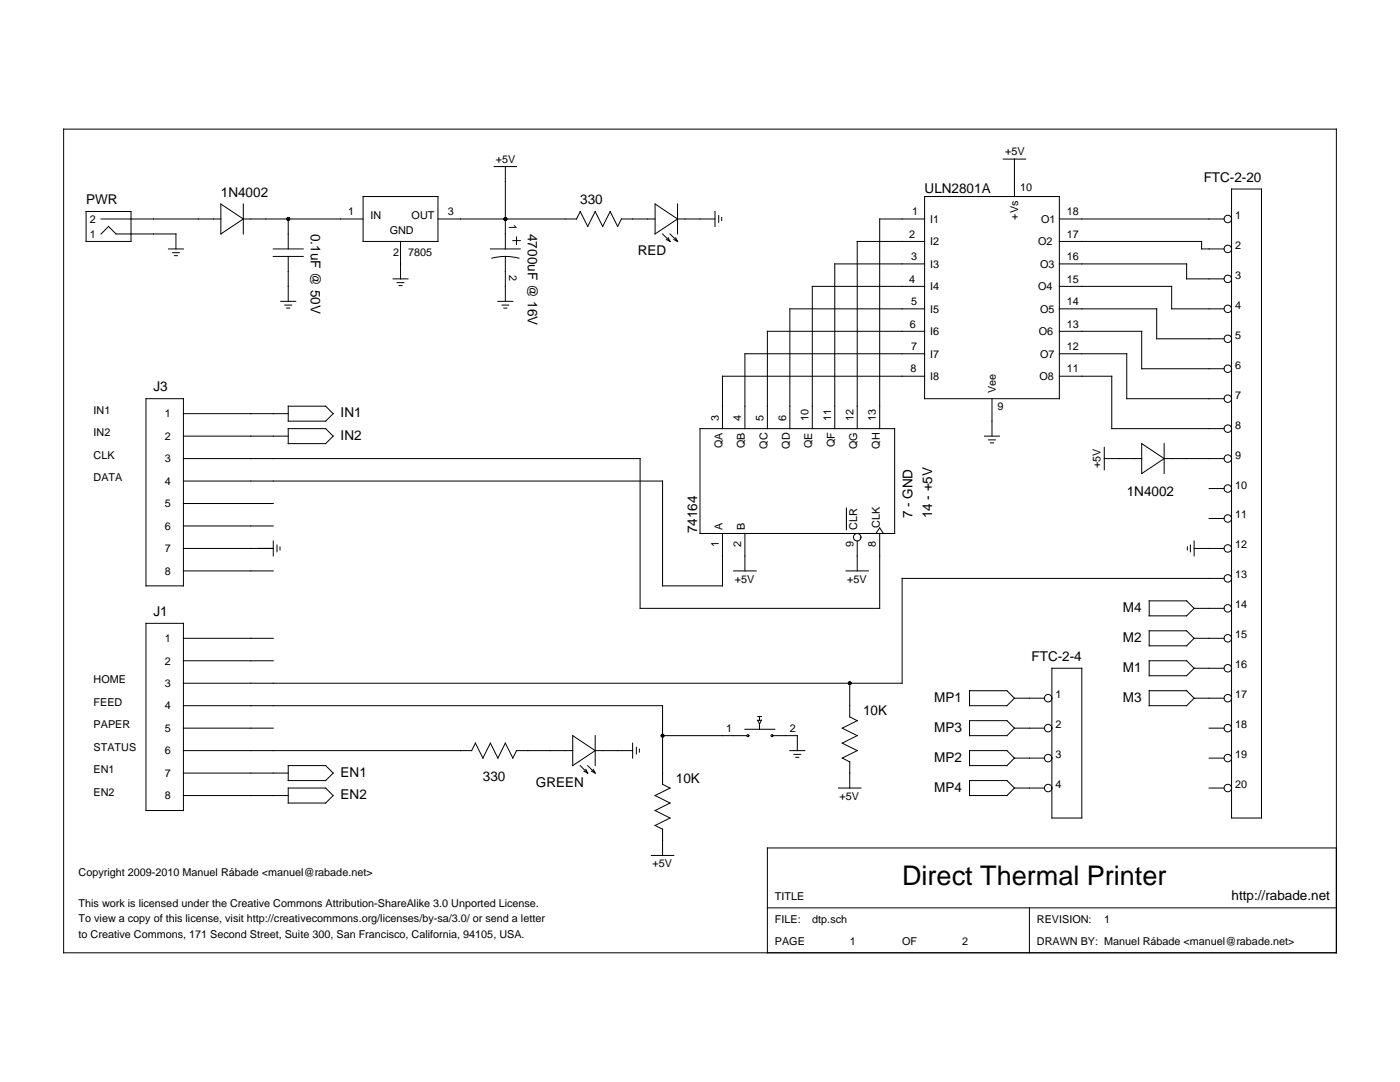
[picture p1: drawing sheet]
<svg xmlns="http://www.w3.org/2000/svg" width="279mm" height="216mm" viewBox="0 0 279 216" stroke-linecap="round" stroke-linejoin="round" font-family="sans-serif">
<g fill="none" stroke="#000" stroke-width=".2">
<path d="M12.7 25.8h254v164.3h-254zM72.5 39.2h14.9v9h-14.9zM98.6 33.2h4.5M100.9 33.2v16.5M184.5 39.2h26.9v40.4h-26.9zM200.2 31.7h4.5M202.5 31.7v7.5M245.8 37.7h6v125.5h-6zM17.2 42.2h8.9v6h-8.9zM20.2 43.7h23.9M20.2 46.7l1.5-1.5 1.5 1.5h11.9v3M33.6 49.7h3"/>
<path d="M34.4 50.4h1.4M34.8 51h.6M44.1 40.7l4.5 3-4.5 3zM48.6 43.7h23.9M48.6 40.7v6M54.5 49.7h6M54.5 51.2h6M57.5 43.7v6M57.5 51.2v8.9M78.4 55.6h3M79.3 56.4h1.3M79.6 57h.6"/>
<path d="M79.9 48.2v7.4M87.4 43.7h27.7l.7-1.5 1.5 3 1.5-3 1.5 3 1.5-3 1.5 3 .7-1.5h6.7M97.9 49.7h5.9M98.1 51.5a10.5 10.5 0 0 1 5.5 0M100.9 51.2v8.9M102.3 48h1.5M103.1 47.3v1.5M130.7 40.7l4.5 3-4.5 3zM132.2 46.7l1.5 1.5M133 47.8l.7 .4M133.4 47.4l.3 .8M133.7 46.7l1.5 1.5"/>
<path d="M134.5 47.8l.7 .4M134.8 47.4l.4 .8M135.2 43.7h7.5M135.2 40.7v6M142.7 42.2v3M143.4 43v1.4M144 43.4v.6M184.5 48.2h-13.4v37.3M184.5 43.7h-8.9v41.8M184.5 52.7h-17.9v32.8M184.5 57.1h-22.4v28.4M211.4 48.2h28.4v1.5h4.5"/>
<path d="M211.4 43.7h32.9M211.4 52.7h25.4v2.9h7.5M211.4 57.1h22.4v4.5h10.5M29.1 79.6h7.5v37.3h-7.5zM56 60.1h3M56.9 60.9h1.3M57.2 61.5h.6M99.4 60.1h2.9M100.2 60.9h1.3M100.6 61.5h.6M184.5 66.1h-31.4v19.4M184.5 61.6h-26.9v23.9"/>
<path d="M184.5 70.6h-35.8v14.9M184.5 75.1h-40.3v10.4M198 79.6v7.4M211.4 61.6h19.4v6h13.5M211.4 66.1h16.5v7.5h16.4M211.4 70.6h13.5v9h19.4M211.4 75.1h10.5v10.4h22.4M36.6 96h95.6v20.9h12v-10.5M36.6 91.5h91.1v29.9h47.9v-15M36.6 87h20.9M36.6 82.5h20.9M57.5 81h7.5l1.5 1.5-1.5 1.5h-7.5z"/>
<path d="M57.5 85.5h7.5l1.5 1.5-1.5 1.5h-7.5zM139.7 85.5h38.8v20.9h-38.8zM196.5 87h3M197.3 87.8h1.3M197.7 88.4h.6M220.4 91.5h7.5M220.4 89.3v4.4M227.9 88.5l4.4 3-4.4 3zM232.3 91.5h12M232.3 88.5v6M241.3 97.5h3M36.6 109.4h17.9"/>
<path d="M36.6 105h17.9M36.6 113.9h17.9M36.6 100.5h17.9M54.5 107.9v3M55.3 108.8v1.3M55.9 109.1v.6M146.4 113.9h4.5M148.7 106.4v7.5M168.8 113.9h4.5M171.1 107.9v6M174.8 106.4l.8-1.1 .7 1.1M229.3 119.9h7.5l1.5 1.5-1.5 1.5h-7.5z"/>
<path d="M237 109.1v.6M237.6 108.8v1.3M238.3 109.4h6M238.3 107.9v3M241.3 103.5h3M244.3 115.4h-64.3v20.9h-143.4M29.1 124.4h7.5v37.3h-7.5zM36.6 131.8h17.9M36.6 127.4h17.9M169.6 136.3v6.8l1.5 .7-3 1.5 3 1.5-3 1.5 3 1.5-3 1.5 1.5 .7M193.5 137.8h7.5l1.5 1.5-1.5 1.5h-7.5zM202.5 139.3h5.9"/>
<path d="M209.9 133.3h6v29.9h-6zM229.3 137.8h7.5l1.5 1.5-1.5 1.5h-7.5zM229.3 131.8h7.5l1.5 1.5-1.5 1.5h-7.5zM229.3 125.9h7.5l1.5 1.5-1.5 1.5h-7.5zM238.3 127.4h6M238.3 121.4h6M238.3 133.3h6M238.3 139.3h6M36.6 149.8h57.5l.8-1.5 1.5 3 1.5-3 1.5 3 1.5-3 1.4 3 .8-1.5h11.2M36.6 140.8h95.6v15.7l1.5 .7-3 1.5 3 1.5-3 1.5 3 1.5-3 1.5 1.5 .8v5.2M36.6 158.7h20.9M36.6 145.3h17.9"/>
<path d="M36.6 154.3h20.9M57.5 152.8h7.5l1.5 1.5-1.5 1.5h-7.5zM57.5 157.2h7.5l1.5 1.5-1.5 1.5h-7.5zM114.3 146.8l4.5 3-4.5 3zM115.8 152.8l1.5 1.5M116.5 153.9l.8 .4M116.9 153.5l.4 .8M117.3 152.8l1.5 1.5M118 153.9l.8 .4M118.4 153.5l.4 .8M118.8 149.8h7.5M118.8 146.8v6"/>
<path d="M126.3 148.3v3M127 149.1v1.4M127.6 149.5v.6M132.2 146.8h16.8M148.7 145.5h5.9M151.2 143h.8M151.2 143.7h.8l-.4 .8zM151.6 143v.7M151.6 144.5v1M154.3 146.8h4.8v3M157.6 149.8h3M158.5 150.5h1.3"/>
<path d="M158.8 151.1h.6M167.3 157.2h4.5M169.6 152v5.2M193.5 149.8h7.5l1.5 1.5-1.5 1.5h-7.5zM193.5 143.8h7.5l1.5 1.5-1.5 1.5h-7.5zM193.5 155.8h7.5l1.5 1.4-1.5 1.5h-7.5zM202.5 157.2h5.9M202.5 145.3h5.9M202.5 151.3h5.9M241.3 157.2h3M241.3 145.3h3M241.3 151.3h3"/>
<path d="M130 170.7h4.5M266.7 169.2h-113.6v20.9M153.1 181.2h113.6M205.4 181.2v8.9"/>
<circle cx="245" cy="55.6" r=".75"/>
<circle cx="245" cy="43.7" r=".75"/>
<circle cx="245" cy="49.7" r=".75"/>
<circle cx="245" cy="67.6" r=".75"/>
<circle cx="245" cy="61.6" r=".75"/>
<circle cx="245" cy="79.6" r=".75"/>
<circle cx="245" cy="73.6" r=".75"/>
<circle cx="245" cy="97.5" r=".75"/>
<circle cx="245" cy="91.5" r=".75"/>
<circle cx="245" cy="85.5" r=".75"/>
<circle cx="171.1" cy="107.2" r=".75"/>
<circle cx="245" cy="109.4" r=".75"/>
<circle cx="245" cy="103.5" r=".75"/>
<circle cx="245" cy="115.4" r=".75"/>
<circle cx="209.2" cy="139.3" r=".75"/>
<circle cx="245" cy="139.3" r=".75"/>
<circle cx="245" cy="127.4" r=".75"/>
<circle cx="245" cy="133.3" r=".75"/>
<circle cx="245" cy="121.4" r=".75"/>
<circle cx="149.2" cy="146.8" r=".21"/>
<circle cx="154.1" cy="146.8" r=".21"/>
<circle cx="209.2" cy="157.2" r=".75"/>
<circle cx="209.2" cy="151.3" r=".75"/>
<circle cx="209.2" cy="145.3" r=".75"/>
<circle cx="245" cy="157.2" r=".75"/>
<circle cx="245" cy="151.3" r=".75"/>
<circle cx="245" cy="145.3" r=".75"/>
</g>
<g fill="#000">
<circle cx="57.5" cy="43.7" r=".37"/>
<circle cx="100.9" cy="43.7" r=".37"/>
<circle cx="169.6" cy="136.3" r=".37"/>
<circle cx="132.2" cy="146.8" r=".37"/>
</g>
<path d="M168.9 101.4v4.3" fill="none" stroke="#000" stroke-width=".22"/>
<text font-size="5.4" x="180" y="176.7">Direct Thermal Printer</text>
<g font-size="2.7">
<text x="17.2" y="40.7">PWR</text>
<text x="44.1" y="39.2">1N4002</text>
<text x="115.8" y="40.7">330</text>
<text x="184.5" y="38.5">ULN2801A</text>
<text x="240.2" y="36.2">FTC-2-20</text>
<text x="62" y="46.7" transform="rotate(90 62 46.7)">0.1uF @ 50V</text>
<text x="105.3" y="46.7" transform="rotate(90 105.3 46.7)">4700uF @ 16V</text>
<text x="127.3" y="50.9">RED</text>
<text x="30.6" y="78.1">J3</text>
<text x="68" y="83.2">IN1</text>
<text x="68" y="87.7">IN2</text>
<text x="224.9" y="99">1N4002</text>
<text x="139.1" y="106.4" transform="rotate(-90 139.1 106.4)">74164</text>
<text x="182.1" y="103.5" transform="rotate(-90 182.1 103.5)">7 - GND</text>
<text x="186" y="103.5" transform="rotate(-90 186 103.5)">14 - +5V</text>
<text x="30.6" y="122.9">J1</text>
<text x="224.1" y="122.1">M4</text>
<text x="205.9" y="131.8">FTC-2-4</text>
<text x="224.1" y="128.1">M2</text>
<text x="224.1" y="134">M1</text>
<text x="172.3" y="142.8">10K</text>
<text x="186.4" y="140">MP1</text>
<text x="224.1" y="140">M3</text>
<text x="186.4" y="146">MP3</text>
<text x="68" y="155">EN1</text>
<text x="96.4" y="155.8">330</text>
<text x="186.4" y="152">MP2</text>
<text x="68" y="159.4">EN2</text>
<text x="106.9" y="157">GREEN</text>
<text x="134.9" y="156.2">10K</text>
<text x="186.4" y="158">MP4</text>
<text x="245.8" y="179.7">http://rabade.net</text>
</g>
<g font-size="2.2">
<text x="99" y="32.5">+5V</text>
<text x="200.6" y="31">+5V</text>
<text x="203.6" y="38.1">10</text>
<text x="17.9" y="47.4">1</text>
<text x="17.9" y="44.4">2</text>
<text x="69.5" y="42.9">1</text>
<text x="74" y="43.7">IN</text>
<text x="77.8" y="46.7">GND</text>
<text x="82.1" y="43.7">OUT</text>
<text x="89.3" y="42.9">3</text>
<text x="101.6" y="44.7" transform="rotate(90 101.6 44.7)">1</text>
<text x="181.5" y="47.4">2</text>
<text x="182.1" y="42.9">1</text>
<text x="185.6" y="44.4">I1</text>
<text x="203.2" y="43.8" transform="rotate(-90 203.2 43.8)">+Vs</text>
<text x="207.8" y="44.4">O1</text>
<text x="212.9" y="47.4">17</text>
<text x="212.9" y="42.9">18</text>
<text x="246.5" y="43.7">1</text>
<text x="78.4" y="51.2">2</text>
<text x="81.4" y="51.2">7805</text>
<text x="181.8" y="51.9">3</text>
<text x="185.6" y="53.4">I3</text>
<text x="185.6" y="48.9">I2</text>
<text x="207.2" y="48.9">O2</text>
<text x="207.6" y="53.4">O3</text>
<text x="212.9" y="51.9">16</text>
<text x="246.5" y="49.7">2</text>
<text x="101.6" y="54.9" transform="rotate(90 101.6 54.9)">2</text>
<text x="181.5" y="56.4">4</text>
<text x="185.6" y="57.9">I4</text>
<text x="207.2" y="57.9">O4</text>
<text x="212.9" y="56.4">15</text>
<text x="246.5" y="55.6">3</text>
<text x="181.6" y="65.4">6</text>
<text x="181.8" y="60.9">5</text>
<text x="185.6" y="62.4">I5</text>
<text x="207.6" y="62.4">O5</text>
<text x="212.9" y="65.4">13</text>
<text x="212.9" y="60.9">14</text>
<text x="246.5" y="61.6">4</text>
<text x="181.8" y="69.8">7</text>
<text x="185.6" y="66.9">I6</text>
<text x="185.6" y="71.3">I7</text>
<text x="207.3" y="66.9">O6</text>
<text x="207.6" y="71.3">O7</text>
<text x="212.9" y="69.8">12</text>
<text x="246.5" y="67.6">5</text>
<text x="181.7" y="74.3">8</text>
<text x="185.6" y="75.8">I8</text>
<text x="207.4" y="75.8">O8</text>
<text x="212.9" y="74.3">11</text>
<text x="246.5" y="73.6">6</text>
<text x="18.7" y="82.5">IN1</text>
<text x="32.9" y="83.3">1</text>
<text x="198.7" y="78.4" transform="rotate(-90 198.7 78.4)">Vee</text>
<text x="199.1" y="81.8">9</text>
<text x="246.5" y="79.6">7</text>
<text x="18.7" y="87">IN2</text>
<text x="32.9" y="87.8">2</text>
<text x="143.4" y="84" transform="rotate(-90 143.4 84)">3</text>
<text x="144.2" y="89.4" transform="rotate(-90 144.2 89.4)">QA</text>
<text x="147.9" y="84" transform="rotate(-90 147.9 84)">4</text>
<text x="148.7" y="89.4" transform="rotate(-90 148.7 89.4)">QB</text>
<text x="152.4" y="84" transform="rotate(-90 152.4 84)">5</text>
<text x="153.1" y="89.5" transform="rotate(-90 153.1 89.5)">QC</text>
<text x="156.9" y="84" transform="rotate(-90 156.9 84)">6</text>
<text x="157.6" y="89.5" transform="rotate(-90 157.6 89.5)">QD</text>
<text x="161.4" y="84" transform="rotate(-90 161.4 84)">10</text>
<text x="162.1" y="89.4" transform="rotate(-90 162.1 89.4)">QE</text>
<text x="165.8" y="84" transform="rotate(-90 165.8 84)">11</text>
<text x="166.6" y="89.3" transform="rotate(-90 166.6 89.3)">QF</text>
<text x="170.3" y="84" transform="rotate(-90 170.3 84)">12</text>
<text x="171.1" y="89.6" transform="rotate(-90 171.1 89.6)">QG</text>
<text x="174.8" y="84" transform="rotate(-90 174.8 84)">13</text>
<text x="175.6" y="89.5" transform="rotate(-90 175.6 89.5)">QH</text>
<text x="246.5" y="85.5">8</text>
<text x="18.7" y="91.5">CLK</text>
<text x="18.7" y="96">DATA</text>
<text x="32.9" y="92.3">3</text>
<text x="219.6" y="93.4" transform="rotate(-90 219.6 93.4)">+5V</text>
<text x="246.5" y="91.5">9</text>
<text x="32.9" y="96.7">4</text>
<text x="32.9" y="101.2">5</text>
<text x="246.5" y="97.5">10</text>
<text x="32.9" y="105.7">6</text>
<text x="144.2" y="105.7" transform="rotate(-90 144.2 105.7)">A</text>
<text x="148.7" y="105.7" transform="rotate(-90 148.7 105.7)">B</text>
<text x="171.1" y="105.7" transform="rotate(-90 171.1 105.7)">CLR</text>
<text x="175.6" y="105.3" transform="rotate(-90 175.6 105.3)">CLK</text>
<text x="246.5" y="103.5">11</text>
<text x="32.9" y="110.2">7</text>
<text x="143.4" y="109.1" transform="rotate(-90 143.4 109.1)">1</text>
<text x="147.9" y="109.1" transform="rotate(-90 147.9 109.1)">2</text>
<text x="170.3" y="109.1" transform="rotate(-90 170.3 109.1)">9</text>
<text x="174.8" y="109.1" transform="rotate(-90 174.8 109.1)">8</text>
<text x="246.5" y="109.4">12</text>
<text x="32.9" y="114.7">8</text>
<text x="146.6" y="116.3">+5V</text>
<text x="169" y="116.3">+5V</text>
<text x="246.5" y="115.4">13</text>
<text x="246.5" y="121.4">14</text>
<text x="32.9" y="128.1">1</text>
<text x="246.5" y="127.4">15</text>
<text x="18.7" y="136.3">HOME</text>
<text x="32.9" y="132.6">2</text>
<text x="32.9" y="137.1">3</text>
<text x="246.5" y="133.3">16</text>
<text x="18.7" y="140.8">FEED</text>
<text x="32.9" y="141.6">4</text>
<text x="210.7" y="139.3">1</text>
<text x="246.5" y="139.3">17</text>
<text x="18.7" y="149.8">STATUS</text>
<text x="18.7" y="145.3">PAPER</text>
<text x="32.9" y="146">5</text>
<text x="144.9" y="146">1</text>
<text x="157.6" y="146">2</text>
<text x="210.7" y="145.3">2</text>
<text x="246.5" y="145.3">18</text>
<text x="18.7" y="154.3">EN1</text>
<text x="32.9" y="150.5">6</text>
<text x="32.9" y="155">7</text>
<text x="210.7" y="151.3">3</text>
<text x="246.5" y="151.3">19</text>
<text x="18.7" y="158.7">EN2</text>
<text x="32.9" y="159.5">8</text>
<text x="167.6" y="159.6">+5V</text>
<text x="210.7" y="157.2">4</text>
<text x="246.5" y="157.2">20</text>
<text x="130.2" y="173">+5V</text>
<text x="15.7" y="174.7">Copyright 2009-2010 Manuel Rábade &lt;manuel@rabade.net&gt;</text>
<text x="154.6" y="179.7">TITLE</text>
<text x="15.7" y="180.9">This work is licensed under the Creative Commons Attribution-ShareAlike 3.0 Unported License.</text>
<text x="15.7" y="184">To view a copy of this license, visit http://creativecommons.org/licenses/by-sa/3.0/ or send a letter</text>
<text x="154.6" y="184.1">FILE:</text>
<text x="162.1" y="184.1">dtp.sch</text>
<text x="206.9" y="184.1">REVISION:</text>
<text x="220.4" y="184.1">1</text>
<text x="15.7" y="187.1">to Creative Commons, 171 Second Street, Suite 300, San Francisco, California, 94105, USA.</text>
<text x="154.6" y="188.6">PAGE</text>
<text x="169.6" y="188.6">1</text>
<text x="180" y="188.6">OF</text>
<text x="192" y="188.6">2</text>
<text x="206.9" y="188.6">DRAWN BY: Manuel Rábade &lt;manuel@rabade.net&gt;</text>
</g>
</svg>
